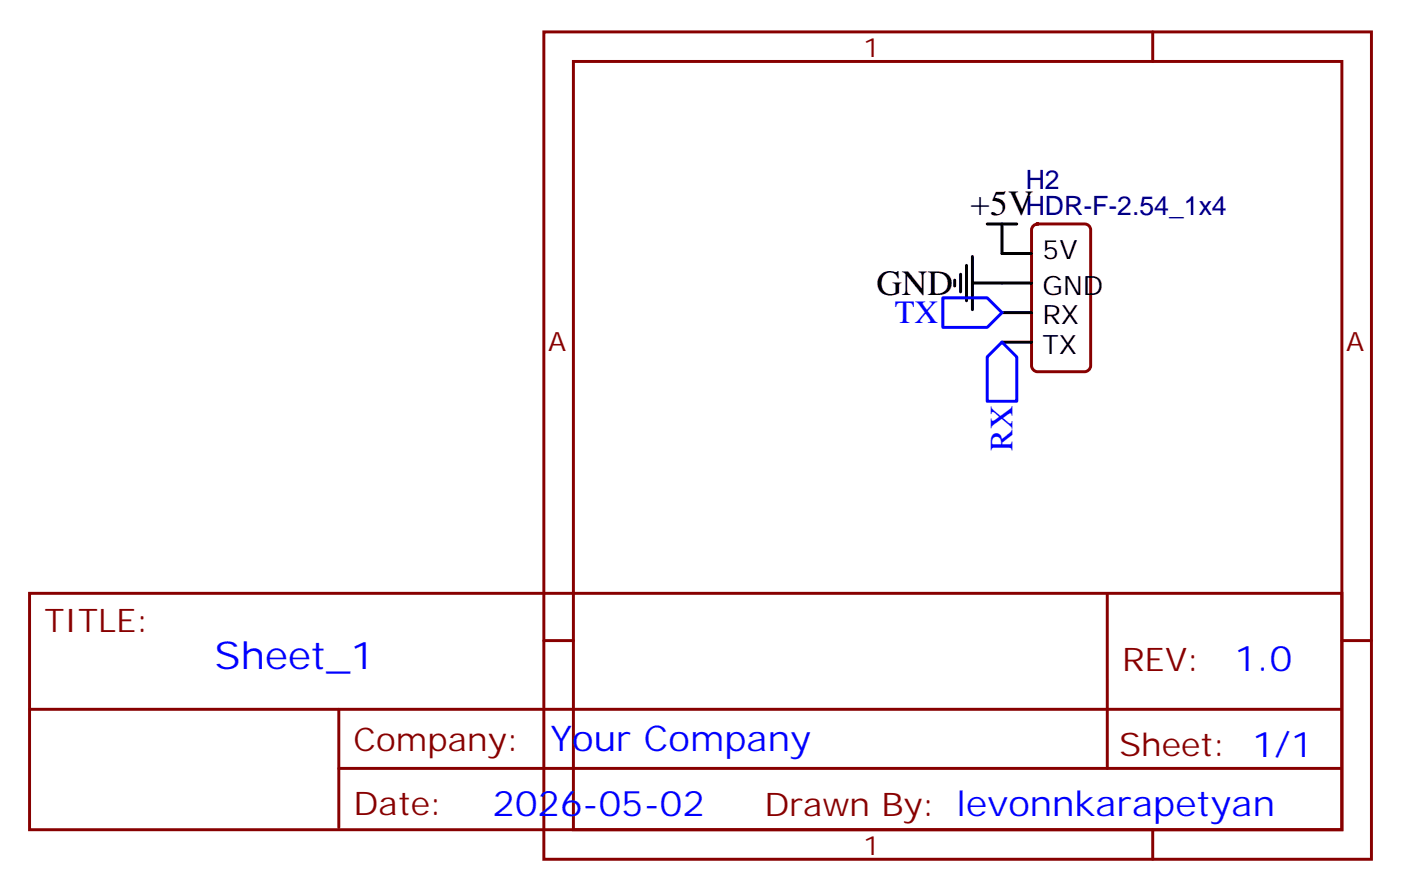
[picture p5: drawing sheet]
<svg xmlns="http://www.w3.org/2000/svg" width="167mm" height="106mm" viewBox="0 0 167 106" stroke-linecap="round" stroke-linejoin="round" font-family="sans-serif">
<path d="M64.9 3.8h98.8v98.8h-98.8zM68.4 7.3h91.8v91.8h-91.8zM137.6 3.8v3.5M123.4 26.9l.4-.2h5.7a.71 .71 0 0 1 .7 .7v16.3a.76 .76 0 0 1-.7 .7h-5.7a.76 .76 0 0 1-.7-.7v-16.3zM3.5 70.8h156.7v28.3h-156.7zM64.9 76.5h3.5M132.2 70.9v20.8M160.2 76.5h3.5M3.6 84.7h156.4M40.4 91.7h119.6M40.4 84.7v14.1M137.6 99.1v3.5" fill="none" stroke="#870000" stroke-width=".35"/>
<path d="M113.9 33.4v.7M114.7 32.7v2.2M115.4 31.7v4.2M116.1 33.8h7M116.1 30.6v6.4M117.8 26.7h3.6M119.6 26.7v3.6h3.5M119.6 37.3h3.5M119.6 40.9h3.5" fill="none" stroke="#000" stroke-width=".35"/>
<path d="M112.5 35.6h5.3l1.8 1.7-1.8 1.8h-5.3zM119.6 40.9l1.8 1.7v5.3h-3.6v-5.3z" fill="none" stroke="#00f" stroke-width=".35"/>
<text font-size="4.6" fill="#00f" x="25.6" y="79.9">Sheet_1</text>
<g font-size="4.2">
<text x="115.8" y="25.6">+5V</text>
<text x="104.6" y="35.2">GND</text>
</g>
<g font-size="4.2" fill="#00f">
<text x="147.3" y="80.1">1.0</text>
<text x="65.7" y="89.7">Your Company</text>
<text x="58.8" y="97.5">2026-05-02</text>
</g>
<g font-size="3.9" fill="#00f">
<text x="106.8" y="38.6">TX</text>
<text x="120.9" y="53.8" transform="rotate(-90 120.9 53.8)">RX</text>
</g>
<g font-size="3.9" fill="#800">
<text x="5.3" y="75.4">TITLE:</text>
<text x="133.9" y="80.1">REV:</text>
<text x="42.2" y="89.6">Company:</text>
<text x="133.6" y="90.2">Sheet: 1/1</text>
<text x="42.2" y="97.3">Date:</text>
<text x="91.2" y="97.4">Draw</text>
<text x="101.4" y="97.4">n By: levonnkarapetyan</text>
</g>
<g font-size="3.2" fill="#800">
<text x="103" y="6.8">1</text>
<text x="65.4" y="41.9">A</text>
<text x="160.7" y="41.9">A</text>
<text x="103" y="102.1">1</text>
</g>
<g font-size="3.2" fill="#000080">
<text x="122.4" y="22.5">H2</text>
<text x="122.4" y="25.7">HDR-F-2.54_1x4</text>
</g>
<g font-size="3.2">
<text x="124.4" y="31">5V</text>
<text x="124.4" y="35.2">GND</text>
<text x="124.4" y="38.7">RX</text>
<text x="124.4" y="42.3">TX</text>
</g>
</svg>
